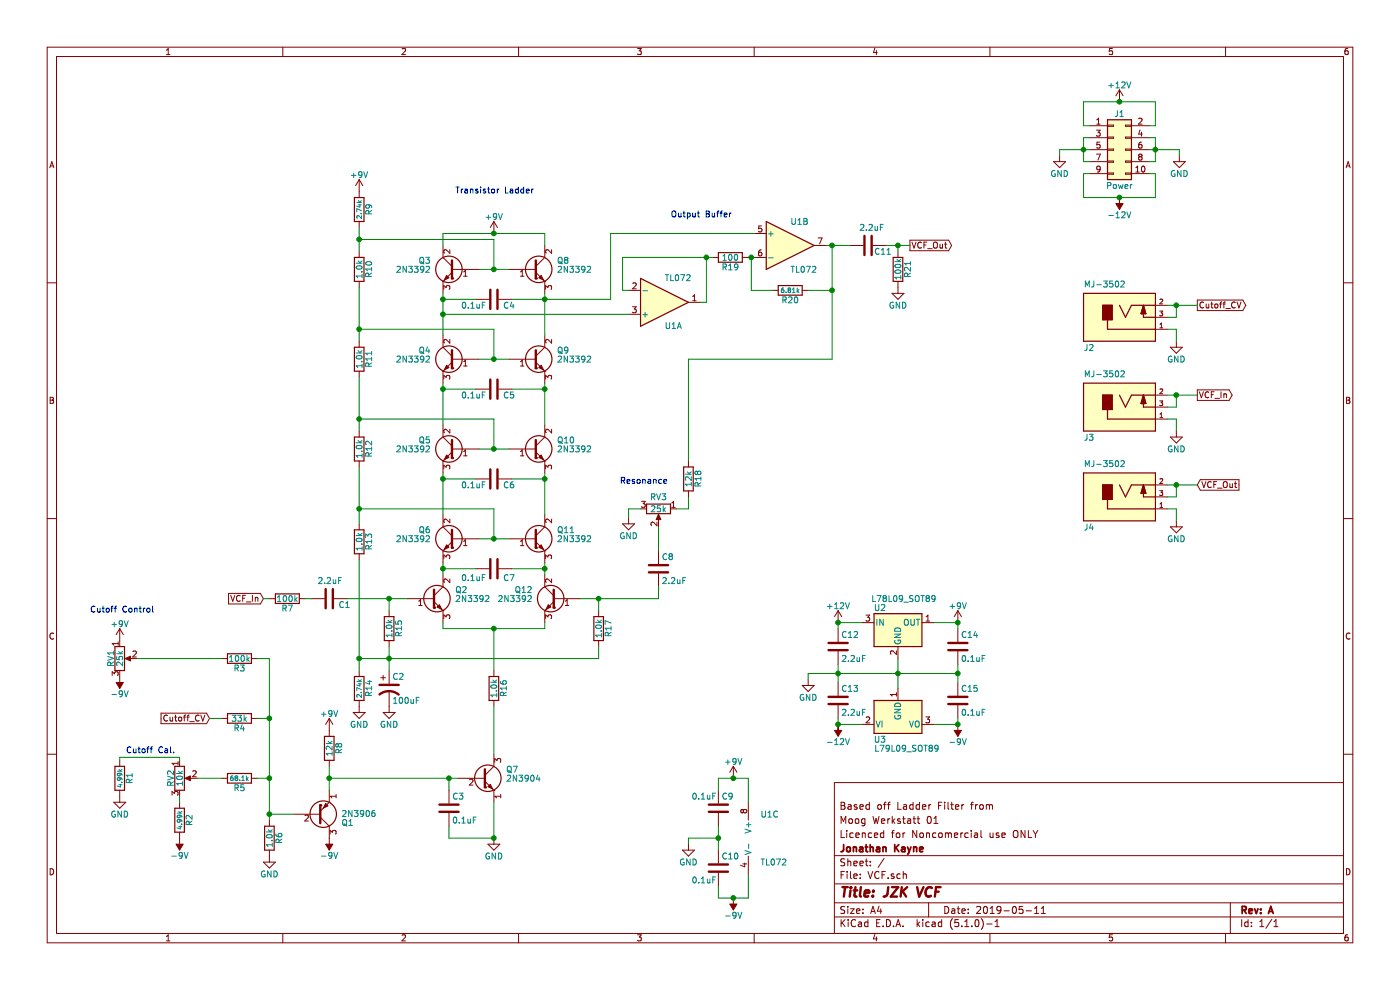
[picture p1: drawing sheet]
EESchema Schematic File Version 4
LIBS:VCF-cache
EELAYER 29 0
EELAYER END
$Descr A4 11693 8268
encoding utf-8
Sheet 1 1
Title "JZK VCF"
Date "2019-05-11"
Rev "A"
Comp "Jonathan Kayne"
Comment1 "Licenced for Noncomercial use ONLY"
Comment2 "Moog Werkstatt 01"
Comment3 "Based off Ladder Filter from"
Comment4 ""
$EndDescr
$Comp
L Synth:2N3392 Q3
U 1 1
P 3800 2250
F 0 "Q3" H 4000 2325 50  0000 L CNN
F 1 "2N3392" H 4000 2250 50  0000 L CNN
F 2 "Package_TO_SOT_THT:TO-92_HandSolder" H 4000 2175 50  0001 L CIN
F 3 "https://www.fairchildsemi.com/datasheets/2N/2N3904.pdf" H 3800 2250 50  0001 L CNN
	1    3800 2250
	-1   0    0    -1  
$EndComp
$Comp
L Synth:2N3392 Q4
U 1 1
P 3800 3000
F 0 "Q4" H 4000 3075 50  0000 L CNN
F 1 "2N3392" H 4000 3000 50  0000 L CNN
F 2 "Package_TO_SOT_THT:TO-92_HandSolder" H 4000 2925 50  0001 L CIN
F 3 "https://www.fairchildsemi.com/datasheets/2N/2N3904.pdf" H 3800 3000 50  0001 L CNN
	1    3800 3000
	-1   0    0    -1  
$EndComp
$Comp
L Synth:2N3392 Q5
U 1 1
P 3800 3750
F 0 "Q5" H 4000 3825 50  0000 L CNN
F 1 "2N3392" H 4000 3750 50  0000 L CNN
F 2 "Package_TO_SOT_THT:TO-92_HandSolder" H 4000 3675 50  0001 L CIN
F 3 "https://www.fairchildsemi.com/datasheets/2N/2N3904.pdf" H 3800 3750 50  0001 L CNN
	1    3800 3750
	-1   0    0    -1  
$EndComp
$Comp
L Synth:2N3392 Q6
U 1 1
P 3800 4500
F 0 "Q6" H 4000 4575 50  0000 L CNN
F 1 "2N3392" H 4000 4500 50  0000 L CNN
F 2 "Package_TO_SOT_THT:TO-92_HandSolder" H 4000 4425 50  0001 L CIN
F 3 "https://www.fairchildsemi.com/datasheets/2N/2N3904.pdf" H 3800 4500 50  0001 L CNN
	1    3800 4500
	-1   0    0    -1  
$EndComp
$Comp
L Synth:2N3392 Q8
U 1 1
P 4450 2250
F 0 "Q8" H 4650 2325 50  0000 L CNN
F 1 "2N3392" H 4650 2250 50  0000 L CNN
F 2 "Package_TO_SOT_THT:TO-92_HandSolder" H 4650 2175 50  0001 L CIN
F 3 "https://www.fairchildsemi.com/datasheets/2N/2N3904.pdf" H 4450 2250 50  0001 L CNN
	1    4450 2250
	1    0    0    -1  
$EndComp
$Comp
L Synth:2N3392 Q9
U 1 1
P 4450 3000
F 0 "Q9" H 4650 3075 50  0000 L CNN
F 1 "2N3392" H 4650 3000 50  0000 L CNN
F 2 "Package_TO_SOT_THT:TO-92_HandSolder" H 4650 2925 50  0001 L CIN
F 3 "https://www.fairchildsemi.com/datasheets/2N/2N3904.pdf" H 4450 3000 50  0001 L CNN
	1    4450 3000
	1    0    0    -1  
$EndComp
$Comp
L Synth:2N3392 Q10
U 1 1
P 4450 3750
F 0 "Q10" H 4650 3825 50  0000 L CNN
F 1 "2N3392" H 4650 3750 50  0000 L CNN
F 2 "Package_TO_SOT_THT:TO-92_HandSolder" H 4650 3675 50  0001 L CIN
F 3 "https://www.fairchildsemi.com/datasheets/2N/2N3904.pdf" H 4450 3750 50  0001 L CNN
	1    4450 3750
	1    0    0    -1  
$EndComp
$Comp
L Synth:2N3392 Q11
U 1 1
P 4450 4500
F 0 "Q11" H 4650 4575 50  0000 L CNN
F 1 "2N3392" H 4650 4500 50  0000 L CNN
F 2 "Package_TO_SOT_THT:TO-92_HandSolder" H 4650 4425 50  0001 L CIN
F 3 "https://www.fairchildsemi.com/datasheets/2N/2N3904.pdf" H 4450 4500 50  0001 L CNN
	1    4450 4500
	1    0    0    -1  
$EndComp
$Comp
L Device:C C4
U 1 1
P 4125 2500
F 0 "C4" V 4175 2575 50  0000 L CNN
F 1 "0.1uF" V 4175 2225 50  0000 L CNN
F 2 "Synth:C_1206" H 4163 2350 50  0001 C CNN
F 3 "~" H 4125 2500 50  0001 C CNN
	1    4125 2500
	0    1    1    0   
$EndComp
Wire Wire Line
	4250 2250 4125 2250
Wire Wire Line
	4125 2250 4125 2000
Connection ~ 4125 2250
Wire Wire Line
	4125 2250 4000 2250
Wire Wire Line
	3700 2500 3975 2500
Wire Wire Line
	4275 2500 4550 2500
Wire Wire Line
	4550 2500 4550 2450
Wire Wire Line
	4250 3000 4125 3000
Wire Wire Line
	4125 3000 4125 2750
Connection ~ 4125 3000
Wire Wire Line
	4125 3000 4000 3000
$Comp
L Device:C C5
U 1 1
P 4125 3250
F 0 "C5" V 4175 3325 50  0000 L CNN
F 1 "0.1uF" V 4175 2975 50  0000 L CNN
F 2 "Synth:C_1206" H 4163 3100 50  0001 C CNN
F 3 "~" H 4125 3250 50  0001 C CNN
	1    4125 3250
	0    1    1    0   
$EndComp
$Comp
L Device:C C6
U 1 1
P 4125 4000
F 0 "C6" V 4175 4075 50  0000 L CNN
F 1 "0.1uF" V 4175 3725 50  0000 L CNN
F 2 "Synth:C_1206" H 4163 3850 50  0001 C CNN
F 3 "~" H 4125 4000 50  0001 C CNN
	1    4125 4000
	0    1    1    0   
$EndComp
$Comp
L Device:C C7
U 1 1
P 4125 4750
F 0 "C7" V 4200 4825 50  0000 L CNN
F 1 "0.1uF" V 4200 4475 50  0000 L CNN
F 2 "Synth:C_1206" H 4163 4600 50  0001 C CNN
F 3 "~" H 4125 4750 50  0001 C CNN
	1    4125 4750
	0    1    1    0   
$EndComp
Wire Wire Line
	4000 3750 4125 3750
Wire Wire Line
	4000 4500 4125 4500
Wire Wire Line
	3700 2450 3700 2500
Connection ~ 3700 2500
Wire Wire Line
	3700 2500 3700 2625
Wire Wire Line
	4550 2800 4550 2500
Connection ~ 4550 2500
Wire Wire Line
	3700 3550 3700 3250
Wire Wire Line
	4550 3550 4550 3250
Wire Wire Line
	3700 4300 3700 4000
Wire Wire Line
	4550 4300 4550 4000
Wire Wire Line
	3700 4700 3700 4750
Wire Wire Line
	3700 4750 3975 4750
Wire Wire Line
	4275 4750 4550 4750
Wire Wire Line
	4550 4750 4550 4700
Wire Wire Line
	4275 4000 4550 4000
Connection ~ 4550 4000
Wire Wire Line
	4550 4000 4550 3950
Wire Wire Line
	3975 4000 3700 4000
Connection ~ 3700 4000
Wire Wire Line
	3700 4000 3700 3950
Wire Wire Line
	3975 3250 3700 3250
Connection ~ 3700 3250
Wire Wire Line
	3700 3250 3700 3200
Wire Wire Line
	4275 3250 4550 3250
Connection ~ 4550 3250
Wire Wire Line
	4550 3250 4550 3200
Wire Wire Line
	3700 2050 3700 1950
Wire Wire Line
	4550 1950 4550 2050
$Comp
L Device:R R10
U 1 1
P 3000 2250
F 0 "R10" V 3080 2250 50  0000 C CNN
F 1 "1.0k" V 3000 2250 50  0000 C CNN
F 2 "Synth:R_1206" V 2930 2250 50  0001 C CNN
F 3 "~" H 3000 2250 50  0001 C CNN
	1    3000 2250
	1    0    0    -1  
$EndComp
$Comp
L Device:R R11
U 1 1
P 3000 3000
F 0 "R11" V 3080 3000 50  0000 C CNN
F 1 "1.0k" V 3000 3000 50  0000 C CNN
F 2 "Synth:R_1206" V 2930 3000 50  0001 C CNN
F 3 "~" H 3000 3000 50  0001 C CNN
	1    3000 3000
	1    0    0    -1  
$EndComp
$Comp
L Device:R R9
U 1 1
P 3000 1750
F 0 "R9" V 3080 1750 50  0000 C CNN
F 1 "2.74k" V 3000 1750 39  0000 C CNN
F 2 "Synth:R_1206" V 2930 1750 50  0001 C CNN
F 3 "~" H 3000 1750 50  0001 C CNN
	1    3000 1750
	1    0    0    -1  
$EndComp
$Comp
L Device:R R12
U 1 1
P 3000 3750
F 0 "R12" V 3080 3750 50  0000 C CNN
F 1 "1.0k" V 3000 3750 50  0000 C CNN
F 2 "Synth:R_1206" V 2930 3750 50  0001 C CNN
F 3 "~" H 3000 3750 50  0001 C CNN
	1    3000 3750
	1    0    0    -1  
$EndComp
$Comp
L Device:R R13
U 1 1
P 3000 4525
F 0 "R13" V 3080 4525 50  0000 C CNN
F 1 "1.0k" V 3000 4525 50  0000 C CNN
F 2 "Synth:R_1206" V 2930 4525 50  0001 C CNN
F 3 "~" H 3000 4525 50  0001 C CNN
	1    3000 4525
	1    0    0    -1  
$EndComp
Wire Wire Line
	3000 4375 3000 4250
Wire Wire Line
	3000 3600 3000 3500
Wire Wire Line
	3000 2850 3000 2750
Wire Wire Line
	3000 2100 3000 2000
Wire Wire Line
	3000 2000 4125 2000
Connection ~ 3000 2000
Wire Wire Line
	3000 2000 3000 1900
Wire Wire Line
	3000 2750 4125 2750
Connection ~ 3000 2750
Wire Wire Line
	3000 2750 3000 2400
Wire Wire Line
	4125 3750 4125 3500
Wire Wire Line
	4125 3500 3000 3500
Connection ~ 4125 3750
Wire Wire Line
	4125 3750 4250 3750
Connection ~ 3000 3500
Wire Wire Line
	3000 3500 3000 3150
Wire Wire Line
	4125 4500 4125 4250
Wire Wire Line
	4125 4250 3000 4250
Connection ~ 4125 4500
Wire Wire Line
	4125 4500 4250 4500
Connection ~ 3000 4250
Wire Wire Line
	3000 4250 3000 3900
$Comp
L Synth:2N3392 Q2
U 1 1
P 3600 5000
F 0 "Q2" H 3800 5075 50  0000 L CNN
F 1 "2N3392" H 3800 5000 50  0000 L CNN
F 2 "Package_TO_SOT_THT:TO-92_HandSolder" H 3800 4925 50  0001 L CIN
F 3 "https://www.fairchildsemi.com/datasheets/2N/2N3904.pdf" H 3600 5000 50  0001 L CNN
	1    3600 5000
	1    0    0    -1  
$EndComp
$Comp
L Synth:2N3392 Q12
U 1 1
P 4650 5000
F 0 "Q12" H 4850 5075 50  0000 L CNN
F 1 "2N3392" H 4850 5000 50  0000 L CNN
F 2 "Package_TO_SOT_THT:TO-92_HandSolder" H 4850 4925 50  0001 L CIN
F 3 "https://www.fairchildsemi.com/datasheets/2N/2N3904.pdf" H 4650 5000 50  0001 L CNN
	1    4650 5000
	-1   0    0    -1  
$EndComp
Wire Wire Line
	3700 4750 3700 4800
Connection ~ 3700 4750
Wire Wire Line
	4550 4800 4550 4750
Connection ~ 4550 4750
Wire Wire Line
	4550 5200 4550 5250
Wire Wire Line
	4550 5250 4125 5250
Wire Wire Line
	3700 5250 3700 5200
$Comp
L Device:R R15
U 1 1
P 3250 5250
F 0 "R15" V 3330 5250 50  0000 C CNN
F 1 "1.0k" V 3250 5250 50  0000 C CNN
F 2 "Synth:R_1206" V 3180 5250 50  0001 C CNN
F 3 "~" H 3250 5250 50  0001 C CNN
	1    3250 5250
	1    0    0    -1  
$EndComp
$Comp
L Device:CP1 C2
U 1 1
P 3250 5750
F 0 "C2" H 3275 5850 50  0000 L CNN
F 1 "100uF" H 3275 5650 50  0000 L CNN
F 2 "Synth:CP_Tantalum_7343" H 3250 5750 50  0001 C CNN
F 3 "~" H 3250 5750 50  0001 C CNN
	1    3250 5750
	1    0    0    -1  
$EndComp
Wire Wire Line
	3250 5400 3250 5500
Wire Wire Line
	3400 5000 3250 5000
Wire Wire Line
	3250 5000 3250 5100
$Comp
L power:GND #PWR010
U 1 1
P 3250 5900
F 0 "#PWR010" H 3250 5650 50  0001 C CNN
F 1 "GND" H 3250 5750 50  0000 C CNN
F 2 "" H 3250 5900 50  0001 C CNN
F 3 "" H 3250 5900 50  0001 C CNN
	1    3250 5900
	1    0    0    -1  
$EndComp
$Comp
L Device:R R14
U 1 1
P 3000 5750
F 0 "R14" V 3080 5750 50  0000 C CNN
F 1 "2.74k" V 3000 5750 39  0000 C CNN
F 2 "Synth:R_1206" V 2930 5750 50  0001 C CNN
F 3 "~" H 3000 5750 50  0001 C CNN
	1    3000 5750
	1    0    0    -1  
$EndComp
$Comp
L power:GND #PWR09
U 1 1
P 3000 5900
F 0 "#PWR09" H 3000 5650 50  0001 C CNN
F 1 "GND" H 3000 5750 50  0000 C CNN
F 2 "" H 3000 5900 50  0001 C CNN
F 3 "" H 3000 5900 50  0001 C CNN
	1    3000 5900
	1    0    0    -1  
$EndComp
Wire Wire Line
	3000 5600 3000 5500
Wire Wire Line
	3000 5500 3250 5500
Connection ~ 3000 5500
Wire Wire Line
	3000 5500 3000 4675
Connection ~ 3250 5500
Wire Wire Line
	3250 5500 3250 5600
$Comp
L Device:R R16
U 1 1
P 4125 5750
F 0 "R16" V 4205 5750 50  0000 C CNN
F 1 "1.0k" V 4125 5750 50  0000 C CNN
F 2 "Synth:R_1206" V 4055 5750 50  0001 C CNN
F 3 "~" H 4125 5750 50  0001 C CNN
	1    4125 5750
	1    0    0    -1  
$EndComp
Wire Wire Line
	4125 5600 4125 5250
Connection ~ 4125 5250
Wire Wire Line
	4125 5250 3700 5250
$Comp
L Device:R R17
U 1 1
P 5000 5250
F 0 "R17" V 5080 5250 50  0000 C CNN
F 1 "1.0k" V 5000 5250 50  0000 C CNN
F 2 "Synth:R_1206" V 4930 5250 50  0001 C CNN
F 3 "~" H 5000 5250 50  0001 C CNN
	1    5000 5250
	1    0    0    -1  
$EndComp
Wire Wire Line
	5000 5100 5000 5000
Wire Wire Line
	5000 5000 4850 5000
Wire Wire Line
	3250 5500 5000 5500
Wire Wire Line
	5000 5500 5000 5400
$Comp
L Transistor_BJT:2N3904 Q7
U 1 1
P 4025 6500
F 0 "Q7" H 4225 6575 50  0000 L CNN
F 1 "2N3904" H 4225 6500 50  0000 L CNN
F 2 "Package_TO_SOT_THT:TO-92_HandSolder" H 4225 6425 50  0001 L CIN
F 3 "https://www.fairchildsemi.com/datasheets/2N/2N3904.pdf" H 4025 6500 50  0001 L CNN
	1    4025 6500
	1    0    0    -1  
$EndComp
$Comp
L Device:C C3
U 1 1
P 3750 6750
F 0 "C3" H 3775 6850 50  0000 L CNN
F 1 "0.1uF" H 3775 6650 50  0000 L CNN
F 2 "Synth:C_1206" H 3788 6600 50  0001 C CNN
F 3 "~" H 3750 6750 50  0001 C CNN
	1    3750 6750
	1    0    0    -1  
$EndComp
Wire Wire Line
	4125 5900 4125 6300
Wire Wire Line
	3750 6600 3750 6500
Wire Wire Line
	3750 6500 3825 6500
Wire Wire Line
	3750 6900 3750 7000
Wire Wire Line
	3750 7000 4125 7000
Wire Wire Line
	4125 7000 4125 6700
$Comp
L power:GND #PWR012
U 1 1
P 4125 7000
F 0 "#PWR012" H 4125 6750 50  0001 C CNN
F 1 "GND" H 4125 6850 50  0000 C CNN
F 2 "" H 4125 7000 50  0001 C CNN
F 3 "" H 4125 7000 50  0001 C CNN
	1    4125 7000
	1    0    0    -1  
$EndComp
Connection ~ 4125 7000
$Comp
L Transistor_BJT:2N3906 Q1
U 1 1
P 2650 6800
F 0 "Q1" H 2850 6875 50  0000 L CNN
F 1 "2N3906" H 2850 6800 50  0000 L CNN
F 2 "Package_TO_SOT_THT:TO-92_HandSolder" H 2850 6725 50  0001 L CIN
F 3 "https://www.fairchildsemi.com/datasheets/2N/2N3906.pdf" H 2650 6800 50  0001 L CNN
	1    2650 6800
	1    0    0    1   
$EndComp
$Comp
L Device:R R8
U 1 1
P 2750 6250
F 0 "R8" V 2830 6250 50  0000 C CNN
F 1 "12k" V 2750 6250 50  0000 C CNN
F 2 "Synth:R_1206" V 2680 6250 50  0001 C CNN
F 3 "~" H 2750 6250 50  0001 C CNN
	1    2750 6250
	1    0    0    -1  
$EndComp
Wire Wire Line
	2750 6400 2750 6500
Wire Wire Line
	2750 6500 3750 6500
Connection ~ 2750 6500
Connection ~ 3750 6500
Wire Wire Line
	2750 6500 2750 6600
$Comp
L Device:R R6
U 1 1
P 2250 7000
F 0 "R6" V 2330 7000 50  0000 C CNN
F 1 "1.0k" V 2250 7000 50  0000 C CNN
F 2 "Synth:R_1206" V 2180 7000 50  0001 C CNN
F 3 "~" H 2250 7000 50  0001 C CNN
	1    2250 7000
	1    0    0    -1  
$EndComp
$Comp
L power:GND #PWR05
U 1 1
P 2250 7150
F 0 "#PWR05" H 2250 6900 50  0001 C CNN
F 1 "GND" H 2250 7000 50  0000 C CNN
F 2 "" H 2250 7150 50  0001 C CNN
F 3 "" H 2250 7150 50  0001 C CNN
	1    2250 7150
	1    0    0    -1  
$EndComp
Wire Wire Line
	2250 6850 2250 6800
Wire Wire Line
	2250 6800 2450 6800
$Comp
L Device:C C1
U 1 1
P 2750 5000
F 0 "C1" V 2800 5075 50  0000 L CNN
F 1 "2.2uF" V 2600 4900 50  0000 L CNN
F 2 "Synth:C_1206" H 2788 4850 50  0001 C CNN
F 3 "~" H 2750 5000 50  0001 C CNN
	1    2750 5000
	0    1    1    0   
$EndComp
$Comp
L Device:R R7
U 1 1
P 2400 5000
F 0 "R7" V 2480 5000 50  0000 C CNN
F 1 "100k" V 2400 5000 50  0000 C CNN
F 2 "Synth:R_1206" V 2330 5000 50  0001 C CNN
F 3 "~" H 2400 5000 50  0001 C CNN
	1    2400 5000
	0    1    1    0   
$EndComp
Wire Wire Line
	2900 5000 3250 5000
Connection ~ 3250 5000
Wire Wire Line
	2550 5000 2600 5000
Text GLabel 2200 5000 0    50   Input ~ 0
VCF_In
Wire Wire Line
	2200 5000 2250 5000
$Comp
L Device:R R5
U 1 1
P 2000 6500
F 0 "R5" V 2080 6500 50  0000 C CNN
F 1 "68.1k" V 2000 6500 39  0000 C CNN
F 2 "Synth:R_1206" V 1930 6500 50  0001 C CNN
F 3 "~" H 2000 6500 50  0001 C CNN
	1    2000 6500
	0    1    1    0   
$EndComp
$Comp
L Device:R_POT RV2
U 1 1
P 1500 6500
F 0 "RV2" V 1425 6500 50  0000 C CNN
F 1 "10k" V 1500 6500 50  0000 C CNN
F 2 "Potentiometer_THT:Potentiometer_Piher_PT-10-V10_Vertical" H 1500 6500 50  0001 C CNN
F 3 "~" H 1500 6500 50  0001 C CNN
	1    1500 6500
	1    0    0    -1  
$EndComp
$Comp
L Device:R R2
U 1 1
P 1500 6850
F 0 "R2" V 1580 6850 50  0000 C CNN
F 1 "4.99k" V 1500 6850 39  0000 C CNN
F 2 "Synth:R_1206" V 1430 6850 50  0001 C CNN
F 3 "~" H 1500 6850 50  0001 C CNN
	1    1500 6850
	1    0    0    -1  
$EndComp
$Comp
L Device:R R1
U 1 1
P 1000 6500
F 0 "R1" V 1080 6500 50  0000 C CNN
F 1 "4.99k" V 1000 6500 39  0000 C CNN
F 2 "Synth:R_1206" V 930 6500 50  0001 C CNN
F 3 "~" H 1000 6500 50  0001 C CNN
	1    1000 6500
	1    0    0    -1  
$EndComp
$Comp
L Device:R R4
U 1 1
P 2000 6000
F 0 "R4" V 2080 6000 50  0000 C CNN
F 1 "33k" V 2000 6000 50  0000 C CNN
F 2 "Synth:R_1206" V 1930 6000 50  0001 C CNN
F 3 "~" H 2000 6000 50  0001 C CNN
	1    2000 6000
	0    1    1    0   
$EndComp
$Comp
L power:GND #PWR03
U 1 1
P 1000 6650
F 0 "#PWR03" H 1000 6400 50  0001 C CNN
F 1 "GND" H 1000 6500 50  0000 C CNN
F 2 "" H 1000 6650 50  0001 C CNN
F 3 "" H 1000 6650 50  0001 C CNN
	1    1000 6650
	1    0    0    -1  
$EndComp
Wire Wire Line
	1500 6700 1500 6650
Wire Wire Line
	1500 6350 1500 6325
Wire Wire Line
	1500 6325 1000 6325
Wire Wire Line
	1000 6325 1000 6350
Wire Wire Line
	1850 6500 1650 6500
Wire Wire Line
	2250 6800 2250 6500
Wire Wire Line
	2250 6500 2150 6500
Connection ~ 2250 6800
Wire Wire Line
	2250 6500 2250 6000
Wire Wire Line
	2250 6000 2150 6000
Connection ~ 2250 6500
Text GLabel 1750 6000 0    50   Input ~ 0
Cutoff_CV
Wire Wire Line
	1750 6000 1850 6000
$Comp
L Device:R_POT RV1
U 1 1
P 1000 5500
F 0 "RV1" V 925 5500 50  0000 C CNN
F 1 "25k" V 1000 5500 50  0000 C CNN
F 2 "Connector_PinHeader_2.54mm:PinHeader_1x03_P2.54mm_Vertical" H 1000 5500 50  0001 C CNN
F 3 "~" H 1000 5500 50  0001 C CNN
	1    1000 5500
	1    0    0    -1  
$EndComp
$Comp
L Device:R R3
U 1 1
P 2000 5500
F 0 "R3" V 2080 5500 50  0000 C CNN
F 1 "100k" V 2000 5500 50  0000 C CNN
F 2 "Synth:R_1206" V 1930 5500 50  0001 C CNN
F 3 "~" H 2000 5500 50  0001 C CNN
	1    2000 5500
	0    1    1    0   
$EndComp
Wire Wire Line
	2250 6000 2250 5500
Wire Wire Line
	2250 5500 2150 5500
Connection ~ 2250 6000
Wire Wire Line
	1850 5500 1150 5500
$Comp
L Device:R_POT RV3
U 1 1
P 5500 4250
F 0 "RV3" V 5400 4250 50  0000 C CNN
F 1 "25k" V 5500 4250 50  0000 C CNN
F 2 "Connector_PinHeader_2.54mm:PinHeader_1x03_P2.54mm_Vertical" H 5500 4250 50  0001 C CNN
F 3 "~" H 5500 4250 50  0001 C CNN
	1    5500 4250
	0    1    1    0   
$EndComp
$Comp
L Device:C C8
U 1 1
P 5500 4750
F 0 "C8" H 5525 4850 50  0000 L CNN
F 1 "2.2uF" H 5525 4650 50  0000 L CNN
F 2 "Synth:C_1206" H 5538 4600 50  0001 C CNN
F 3 "~" H 5500 4750 50  0001 C CNN
	1    5500 4750
	1    0    0    -1  
$EndComp
Wire Wire Line
	5000 5000 5500 5000
Wire Wire Line
	5500 5000 5500 4900
Connection ~ 5000 5000
Wire Wire Line
	5500 4600 5500 4400
$Comp
L power:GND #PWR013
U 1 1
P 5250 4325
F 0 "#PWR013" H 5250 4075 50  0001 C CNN
F 1 "GND" H 5250 4175 50  0000 C CNN
F 2 "" H 5250 4325 50  0001 C CNN
F 3 "" H 5250 4325 50  0001 C CNN
	1    5250 4325
	1    0    0    -1  
$EndComp
Wire Wire Line
	5250 4325 5250 4250
Wire Wire Line
	5250 4250 5350 4250
$Comp
L Device:R R18
U 1 1
P 5750 4000
F 0 "R18" V 5830 4000 50  0000 C CNN
F 1 "12k" V 5750 4000 50  0000 C CNN
F 2 "Synth:R_1206" V 5680 4000 50  0001 C CNN
F 3 "~" H 5750 4000 50  0001 C CNN
	1    5750 4000
	1    0    0    -1  
$EndComp
Wire Wire Line
	5750 4150 5750 4250
Wire Wire Line
	5750 4250 5650 4250
$Comp
L Amplifier_Operational:TL072 U1
U 1 1
P 5550 2525
F 0 "U1" H 5550 2725 50  0000 L CNN
F 1 "TL072" H 5550 2325 50  0000 L CNN
F 2 "Package_SO:SOIC-8_3.9x4.9mm_P1.27mm" H 5550 2525 50  0001 C CNN
F 3 "http://www.ti.com/lit/ds/symlink/tl071.pdf" H 5550 2525 50  0001 C CNN
	1    5550 2525
	1    0    0    1   
$EndComp
$Comp
L Amplifier_Operational:TL072 U1
U 2 1
P 6600 2050
F 0 "U1" H 6600 2250 50  0000 L CNN
F 1 "TL072" H 6600 1850 50  0000 L CNN
F 2 "Package_SO:SOIC-8_3.9x4.9mm_P1.27mm" H 6600 2050 50  0001 C CNN
F 3 "http://www.ti.com/lit/ds/symlink/tl071.pdf" H 6600 2050 50  0001 C CNN
	2    6600 2050
	1    0    0    -1  
$EndComp
$Comp
L Amplifier_Operational:TL072 U1
U 3 1
P 6350 7000
F 0 "U1" H 6350 7200 50  0000 L CNN
F 1 "TL072" H 6350 6800 50  0000 L CNN
F 2 "Package_SO:SOIC-8_3.9x4.9mm_P1.27mm" H 6350 7000 50  0001 C CNN
F 3 "http://www.ti.com/lit/ds/symlink/tl071.pdf" H 6350 7000 50  0001 C CNN
	3    6350 7000
	1    0    0    -1  
$EndComp
Wire Wire Line
	3700 2625 5250 2625
Connection ~ 3700 2625
Wire Wire Line
	3700 2625 3700 2800
Wire Wire Line
	5250 2425 5200 2425
Wire Wire Line
	5200 2425 5200 2150
Wire Wire Line
	5200 2150 5900 2150
Wire Wire Line
	5900 2150 5900 2525
Wire Wire Line
	5900 2525 5850 2525
$Comp
L Device:R R19
U 1 1
P 6100 2150
F 0 "R19" V 6180 2150 50  0000 C CNN
F 1 "100" V 6100 2150 50  0000 C CNN
F 2 "Synth:R_1206" V 6030 2150 50  0001 C CNN
F 3 "~" H 6100 2150 50  0001 C CNN
	1    6100 2150
	0    1    1    0   
$EndComp
Wire Wire Line
	5900 2150 5950 2150
Connection ~ 5900 2150
Wire Wire Line
	6250 2150 6275 2150
Wire Wire Line
	4550 2500 5100 2500
Wire Wire Line
	5100 1950 5100 2500
Wire Wire Line
	5100 1950 6300 1950
$Comp
L Device:R R20
U 1 1
P 6600 2425
F 0 "R20" V 6680 2425 50  0000 C CNN
F 1 "6.81k" V 6600 2425 39  0000 C CNN
F 2 "Synth:R_1206" V 6530 2425 50  0001 C CNN
F 3 "~" H 6600 2425 50  0001 C CNN
	1    6600 2425
	0    1    1    0   
$EndComp
Wire Wire Line
	6275 2150 6275 2425
Wire Wire Line
	6275 2425 6450 2425
Connection ~ 6275 2150
Wire Wire Line
	6275 2150 6300 2150
Wire Wire Line
	6900 2050 6950 2050
Wire Wire Line
	6950 2050 6950 2425
Wire Wire Line
	6950 2425 6750 2425
Wire Wire Line
	6950 2425 6950 3000
Wire Wire Line
	6950 3000 5750 3000
Wire Wire Line
	5750 3000 5750 3850
Connection ~ 6950 2425
$Comp
L Device:C C11
U 1 1
P 7250 2050
F 0 "C11" V 7300 2100 50  0000 L CNN
F 1 "2.2uF" V 7100 1975 50  0000 L CNN
F 2 "Synth:C_1206" H 7288 1900 50  0001 C CNN
F 3 "~" H 7250 2050 50  0001 C CNN
	1    7250 2050
	0    1    1    0   
$EndComp
$Comp
L Device:R R21
U 1 1
P 7500 2250
F 0 "R21" V 7580 2250 50  0000 C CNN
F 1 "100k" V 7500 2250 50  0000 C CNN
F 2 "Synth:R_1206" V 7430 2250 50  0001 C CNN
F 3 "~" H 7500 2250 50  0001 C CNN
	1    7500 2250
	1    0    0    -1  
$EndComp
$Comp
L power:GND #PWR017
U 1 1
P 7500 2400
F 0 "#PWR017" H 7500 2150 50  0001 C CNN
F 1 "GND" H 7500 2250 50  0000 C CNN
F 2 "" H 7500 2400 50  0001 C CNN
F 3 "" H 7500 2400 50  0001 C CNN
	1    7500 2400
	1    0    0    -1  
$EndComp
Wire Wire Line
	6950 2050 7100 2050
Connection ~ 6950 2050
Wire Wire Line
	7400 2050 7500 2050
Wire Wire Line
	7500 2050 7500 2100
Text GLabel 7600 2050 2    50   Output ~ 0
VCF_Out
Wire Wire Line
	7600 2050 7500 2050
Connection ~ 7500 2050
$Comp
L Device:C C9
U 1 1
P 6000 6750
F 0 "C9" H 6025 6850 50  0000 L CNN
F 1 "0.1uF" H 5775 6850 50  0000 L CNN
F 2 "Synth:C_1206" H 6038 6600 50  0001 C CNN
F 3 "~" H 6000 6750 50  0001 C CNN
	1    6000 6750
	1    0    0    -1  
$EndComp
$Comp
L Device:C C10
U 1 1
P 6000 7250
F 0 "C10" H 6025 7350 50  0000 L CNN
F 1 "0.1uF" H 5775 7150 50  0000 L CNN
F 2 "Synth:C_1206" H 6038 7100 50  0001 C CNN
F 3 "~" H 6000 7250 50  0001 C CNN
	1    6000 7250
	1    0    0    -1  
$EndComp
Wire Wire Line
	6250 6700 6250 6500
Wire Wire Line
	6000 6500 6000 6600
Wire Wire Line
	6250 7300 6250 7500
Wire Wire Line
	6000 7500 6000 7400
Wire Wire Line
	6000 7100 6000 7000
$Comp
L power:GND #PWR014
U 1 1
P 5750 7050
F 0 "#PWR014" H 5750 6800 50  0001 C CNN
F 1 "GND" H 5750 6900 50  0000 C CNN
F 2 "" H 5750 7050 50  0001 C CNN
F 3 "" H 5750 7050 50  0001 C CNN
	1    5750 7050
	1    0    0    -1  
$EndComp
Wire Wire Line
	5750 7050 5750 7000
Wire Wire Line
	5750 7000 6000 7000
Connection ~ 6000 7000
Wire Wire Line
	6000 7000 6000 6900
$Comp
L Connector_Generic:Conn_02x05_Odd_Even J1
U 1 1
P 9300 1250
F 0 "J1" H 9350 1550 50  0000 C CNN
F 1 "Power" H 9350 950 50  0000 C CNN
F 2 "Synth:PinHeader_2x05_P2.54mm_Vertical_Zigzag" H 9300 1250 50  0001 C CNN
F 3 "~" H 9300 1250 50  0001 C CNN
	1    9300 1250
	1    0    0    -1  
$EndComp
Wire Wire Line
	9600 1350 9650 1350
Wire Wire Line
	9650 1350 9650 1250
Wire Wire Line
	9650 1150 9600 1150
Wire Wire Line
	9600 1250 9650 1250
Connection ~ 9650 1250
Wire Wire Line
	9650 1250 9650 1150
Wire Wire Line
	9100 1350 9050 1350
Wire Wire Line
	9050 1350 9050 1250
Wire Wire Line
	9050 1150 9100 1150
Wire Wire Line
	9100 1250 9050 1250
Connection ~ 9050 1250
Wire Wire Line
	9050 1250 9050 1150
Wire Wire Line
	9100 1450 9050 1450
Wire Wire Line
	9050 1450 9050 1650
Wire Wire Line
	9050 1650 9350 1650
Wire Wire Line
	9650 1650 9650 1450
Wire Wire Line
	9650 1450 9600 1450
Wire Wire Line
	9100 1050 9050 1050
Wire Wire Line
	9050 1050 9050 850 
Wire Wire Line
	9050 850  9350 850 
Wire Wire Line
	9650 850  9650 1050
Wire Wire Line
	9650 1050 9600 1050
$Comp
L power:+12V #PWR019
U 1 1
P 9350 850
F 0 "#PWR019" H 9350 700 50  0001 C CNN
F 1 "+12V" H 9350 990 50  0000 C CNN
F 2 "" H 9350 850 50  0001 C CNN
F 3 "" H 9350 850 50  0001 C CNN
	1    9350 850 
	1    0    0    -1  
$EndComp
Connection ~ 9350 850 
Wire Wire Line
	9350 850  9650 850 
$Comp
L power:-12V #PWR020
U 1 1
P 9350 1650
F 0 "#PWR020" H 9350 1750 50  0001 C CNN
F 1 "-12V" H 9350 1800 50  0000 C CNN
F 2 "" H 9350 1650 50  0001 C CNN
F 3 "" H 9350 1650 50  0001 C CNN
	1    9350 1650
	-1   0    0    1   
$EndComp
Connection ~ 9350 1650
Wire Wire Line
	9350 1650 9650 1650
$Comp
L power:GND #PWR018
U 1 1
P 8850 1300
F 0 "#PWR018" H 8850 1050 50  0001 C CNN
F 1 "GND" H 8850 1150 50  0000 C CNN
F 2 "" H 8850 1300 50  0001 C CNN
F 3 "" H 8850 1300 50  0001 C CNN
	1    8850 1300
	1    0    0    -1  
$EndComp
$Comp
L power:GND #PWR024
U 1 1
P 9850 1300
F 0 "#PWR024" H 9850 1050 50  0001 C CNN
F 1 "GND" H 9850 1150 50  0000 C CNN
F 2 "" H 9850 1300 50  0001 C CNN
F 3 "" H 9850 1300 50  0001 C CNN
	1    9850 1300
	1    0    0    -1  
$EndComp
Wire Wire Line
	9850 1300 9850 1250
Wire Wire Line
	9850 1250 9650 1250
Wire Wire Line
	8850 1300 8850 1250
Wire Wire Line
	8850 1250 9050 1250
Text Notes 750  5125 0    50   ~ 0
Cutoff Control
Text Notes 1050 6300 0    50   ~ 0
Cutoff Cal.
$Comp
L Synth:MJ-3502 J2
U 1 1
P 9350 2650
F 0 "J2" H 9050 2880 50  0000 L BNN
F 1 "MJ-3502" H 9050 2350 50  0000 L BNN
F 2 "Connector_PinHeader_2.54mm:PinHeader_1x02_P2.54mm_Vertical" H 8850 1900 50  0001 L BNN
F 3 "" H 8700 2100 50  0001 L BNN
F 4 "CP-3502MJ-ND" H 8950 1950 50  0001 L BNN "Field4"
F 5 "None" H 8600 2450 50  0001 L BNN "Field5"
F 6 "MJ-3502" H 8450 2000 50  0001 L BNN "Field6"
F 7 "https://www.cui.com/product/interconnect/connectors/audio-connectors/jacks/mj-3502?utm_source=snapeda.com&utm_medium=referral&utm_campaign=snapedaBOM" H 8750 2200 50  0001 L BNN "Field7"
F 8 "3.5 mm, Mono, Right Angle, Through Hole, Threaded Bushing, Audio Jack Connector" H 8650 2300 50  0001 L BNN "Field8"
F 9 "CUI Inc." H 8250 2450 50  0001 L BNN "Field9"
	1    9350 2650
	1    0    0    1   
$EndComp
$Comp
L power:GND #PWR021
U 1 1
P 9825 2850
F 0 "#PWR021" H 9825 2600 50  0001 C CNN
F 1 "GND" H 9825 2700 50  0000 C CNN
F 2 "" H 9825 2850 50  0001 C CNN
F 3 "" H 9825 2850 50  0001 C CNN
	1    9825 2850
	1    0    0    -1  
$EndComp
Wire Wire Line
	9825 2850 9825 2750
Wire Wire Line
	9825 2750 9750 2750
Wire Wire Line
	9750 2650 9825 2650
Wire Wire Line
	9825 2650 9825 2550
Wire Wire Line
	9825 2550 9750 2550
Text GLabel 10000 2550 2    50   Output ~ 0
Cutoff_CV
Wire Wire Line
	10000 2550 9825 2550
Connection ~ 9825 2550
$Comp
L Synth:MJ-3502 J3
U 1 1
P 9350 3400
F 0 "J3" H 9050 3630 50  0000 L BNN
F 1 "MJ-3502" H 9050 3100 50  0000 L BNN
F 2 "Connector_PinHeader_2.54mm:PinHeader_1x02_P2.54mm_Vertical" H 8850 2650 50  0001 L BNN
F 3 "" H 8700 2850 50  0001 L BNN
F 4 "CP-3502MJ-ND" H 8950 2700 50  0001 L BNN "Field4"
F 5 "None" H 8600 3200 50  0001 L BNN "Field5"
F 6 "MJ-3502" H 8450 2750 50  0001 L BNN "Field6"
F 7 "https://www.cui.com/product/interconnect/connectors/audio-connectors/jacks/mj-3502?utm_source=snapeda.com&utm_medium=referral&utm_campaign=snapedaBOM" H 8750 2950 50  0001 L BNN "Field7"
F 8 "3.5 mm, Mono, Right Angle, Through Hole, Threaded Bushing, Audio Jack Connector" H 8650 3050 50  0001 L BNN "Field8"
F 9 "CUI Inc." H 8250 3200 50  0001 L BNN "Field9"
	1    9350 3400
	1    0    0    1   
$EndComp
$Comp
L power:GND #PWR022
U 1 1
P 9825 3600
F 0 "#PWR022" H 9825 3350 50  0001 C CNN
F 1 "GND" H 9825 3450 50  0000 C CNN
F 2 "" H 9825 3600 50  0001 C CNN
F 3 "" H 9825 3600 50  0001 C CNN
	1    9825 3600
	1    0    0    -1  
$EndComp
Wire Wire Line
	9825 3600 9825 3500
Wire Wire Line
	9825 3500 9750 3500
Wire Wire Line
	9750 3400 9825 3400
Wire Wire Line
	9825 3400 9825 3300
Wire Wire Line
	9825 3300 9750 3300
Text GLabel 10000 3300 2    50   Output ~ 0
VCF_In
Wire Wire Line
	10000 3300 9825 3300
Connection ~ 9825 3300
$Comp
L Synth:MJ-3502 J4
U 1 1
P 9350 4150
F 0 "J4" H 9050 4380 50  0000 L BNN
F 1 "MJ-3502" H 9050 3850 50  0000 L BNN
F 2 "Connector_PinHeader_2.54mm:PinHeader_1x02_P2.54mm_Vertical" H 8850 3400 50  0001 L BNN
F 3 "" H 8700 3600 50  0001 L BNN
F 4 "CP-3502MJ-ND" H 8950 3450 50  0001 L BNN "Field4"
F 5 "None" H 8600 3950 50  0001 L BNN "Field5"
F 6 "MJ-3502" H 8450 3500 50  0001 L BNN "Field6"
F 7 "https://www.cui.com/product/interconnect/connectors/audio-connectors/jacks/mj-3502?utm_source=snapeda.com&utm_medium=referral&utm_campaign=snapedaBOM" H 8750 3700 50  0001 L BNN "Field7"
F 8 "3.5 mm, Mono, Right Angle, Through Hole, Threaded Bushing, Audio Jack Connector" H 8650 3800 50  0001 L BNN "Field8"
F 9 "CUI Inc." H 8250 3950 50  0001 L BNN "Field9"
	1    9350 4150
	1    0    0    1   
$EndComp
$Comp
L power:GND #PWR023
U 1 1
P 9825 4350
F 0 "#PWR023" H 9825 4100 50  0001 C CNN
F 1 "GND" H 9825 4200 50  0000 C CNN
F 2 "" H 9825 4350 50  0001 C CNN
F 3 "" H 9825 4350 50  0001 C CNN
	1    9825 4350
	1    0    0    -1  
$EndComp
Wire Wire Line
	9825 4350 9825 4250
Wire Wire Line
	9825 4250 9750 4250
Wire Wire Line
	9750 4150 9825 4150
Wire Wire Line
	9825 4150 9825 4050
Wire Wire Line
	9825 4050 9750 4050
Text GLabel 10000 4050 2    50   Input ~ 0
VCF_Out
Wire Wire Line
	10000 4050 9825 4050
Connection ~ 9825 4050
Text Notes 3800 1625 0    50   ~ 0
Transistor Ladder
Text Notes 5600 1825 0    50   ~ 0
Output Buffer
Text Notes 5175 4050 0    50   ~ 0
Resonance
$Comp
L power:-9V #PWR02
U 1 1
P 1000 5650
F 0 "#PWR02" H 1000 5525 50  0001 C CNN
F 1 "-9V" H 1000 5800 50  0000 C CNN
F 2 "" H 1000 5650 50  0001 C CNN
F 3 "" H 1000 5650 50  0001 C CNN
	1    1000 5650
	-1   0    0    1   
$EndComp
$Comp
L power:-9V #PWR04
U 1 1
P 1500 7000
F 0 "#PWR04" H 1500 6875 50  0001 C CNN
F 1 "-9V" H 1500 7150 50  0000 C CNN
F 2 "" H 1500 7000 50  0001 C CNN
F 3 "" H 1500 7000 50  0001 C CNN
	1    1500 7000
	-1   0    0    1   
$EndComp
$Comp
L power:-9V #PWR07
U 1 1
P 2750 7000
F 0 "#PWR07" H 2750 6875 50  0001 C CNN
F 1 "-9V" H 2750 7150 50  0000 C CNN
F 2 "" H 2750 7000 50  0001 C CNN
F 3 "" H 2750 7000 50  0001 C CNN
	1    2750 7000
	-1   0    0    1   
$EndComp
Wire Wire Line
	6000 7500 6125 7500
$Comp
L power:-9V #PWR016
U 1 1
P 6125 7500
F 0 "#PWR016" H 6125 7375 50  0001 C CNN
F 1 "-9V" H 6125 7650 50  0000 C CNN
F 2 "" H 6125 7500 50  0001 C CNN
F 3 "" H 6125 7500 50  0001 C CNN
	1    6125 7500
	-1   0    0    1   
$EndComp
Connection ~ 6125 7500
Wire Wire Line
	6125 7500 6250 7500
Wire Wire Line
	6000 6500 6125 6500
$Comp
L power:+9V #PWR015
U 1 1
P 6125 6500
F 0 "#PWR015" H 6125 6350 50  0001 C CNN
F 1 "+9V" H 6125 6640 50  0000 C CNN
F 2 "" H 6125 6500 50  0001 C CNN
F 3 "" H 6125 6500 50  0001 C CNN
	1    6125 6500
	1    0    0    -1  
$EndComp
Connection ~ 6125 6500
Wire Wire Line
	6125 6500 6250 6500
$Comp
L power:+9V #PWR06
U 1 1
P 2750 6100
F 0 "#PWR06" H 2750 5950 50  0001 C CNN
F 1 "+9V" H 2750 6240 50  0000 C CNN
F 2 "" H 2750 6100 50  0001 C CNN
F 3 "" H 2750 6100 50  0001 C CNN
	1    2750 6100
	1    0    0    -1  
$EndComp
$Comp
L power:+9V #PWR01
U 1 1
P 1000 5350
F 0 "#PWR01" H 1000 5200 50  0001 C CNN
F 1 "+9V" H 1000 5490 50  0000 C CNN
F 2 "" H 1000 5350 50  0001 C CNN
F 3 "" H 1000 5350 50  0001 C CNN
	1    1000 5350
	1    0    0    -1  
$EndComp
Wire Wire Line
	3700 1950 4125 1950
$Comp
L power:+9V #PWR011
U 1 1
P 4125 1950
F 0 "#PWR011" H 4125 1800 50  0001 C CNN
F 1 "+9V" H 4125 2090 50  0000 C CNN
F 2 "" H 4125 1950 50  0001 C CNN
F 3 "" H 4125 1950 50  0001 C CNN
	1    4125 1950
	1    0    0    -1  
$EndComp
Connection ~ 4125 1950
Wire Wire Line
	4125 1950 4550 1950
$Comp
L power:+9V #PWR08
U 1 1
P 3000 1600
F 0 "#PWR08" H 3000 1450 50  0001 C CNN
F 1 "+9V" H 3000 1740 50  0000 C CNN
F 2 "" H 3000 1600 50  0001 C CNN
F 3 "" H 3000 1600 50  0001 C CNN
	1    3000 1600
	1    0    0    -1  
$EndComp
$Comp
L Device:C C15
U 1 1
P 8000 5850
F 0 "C15" H 8025 5950 50  0000 L CNN
F 1 "0.1uF" H 8025 5750 50  0000 L CNN
F 2 "Synth:C_1206" H 8038 5700 50  0001 C CNN
F 3 "~" H 8000 5850 50  0001 C CNN
	1    8000 5850
	1    0    0    -1  
$EndComp
$Comp
L Device:C C14
U 1 1
P 8000 5400
F 0 "C14" H 8025 5500 50  0000 L CNN
F 1 "0.1uF" H 8025 5300 50  0000 L CNN
F 2 "Synth:C_1206" H 8038 5250 50  0001 C CNN
F 3 "~" H 8000 5400 50  0001 C CNN
	1    8000 5400
	1    0    0    -1  
$EndComp
$Comp
L Device:C C12
U 1 1
P 7000 5400
F 0 "C12" H 7025 5500 50  0000 L CNN
F 1 "2.2uF" H 7025 5300 50  0000 L CNN
F 2 "Synth:C_1206" H 7038 5250 50  0001 C CNN
F 3 "~" H 7000 5400 50  0001 C CNN
	1    7000 5400
	1    0    0    -1  
$EndComp
$Comp
L Device:C C13
U 1 1
P 7000 5850
F 0 "C13" H 7025 5950 50  0000 L CNN
F 1 "2.2uF" H 7025 5750 50  0000 L CNN
F 2 "Synth:C_1206" H 7038 5700 50  0001 C CNN
F 3 "~" H 7000 5850 50  0001 C CNN
	1    7000 5850
	1    0    0    -1  
$EndComp
Wire Wire Line
	7500 5500 7500 5625
Wire Wire Line
	7800 6050 8000 6050
Wire Wire Line
	8000 6050 8000 6000
Wire Wire Line
	7200 6050 7000 6050
Wire Wire Line
	7000 6050 7000 6000
Wire Wire Line
	7000 5550 7000 5625
Wire Wire Line
	7000 5250 7000 5200
Wire Wire Line
	7000 5200 7200 5200
Wire Wire Line
	7800 5200 8000 5200
Wire Wire Line
	8000 5200 8000 5250
Wire Wire Line
	8000 5550 8000 5625
Wire Wire Line
	7000 5625 7500 5625
Connection ~ 7000 5625
Wire Wire Line
	7000 5625 7000 5700
Connection ~ 7500 5625
Wire Wire Line
	7500 5625 7500 5750
Wire Wire Line
	7500 5625 8000 5625
Connection ~ 8000 5625
Wire Wire Line
	8000 5625 8000 5700
$Comp
L power:+9V #PWR028
U 1 1
P 8000 5200
F 0 "#PWR028" H 8000 5050 50  0001 C CNN
F 1 "+9V" H 8000 5340 50  0000 C CNN
F 2 "" H 8000 5200 50  0001 C CNN
F 3 "" H 8000 5200 50  0001 C CNN
	1    8000 5200
	1    0    0    -1  
$EndComp
Connection ~ 8000 5200
$Comp
L power:-9V #PWR029
U 1 1
P 8000 6050
F 0 "#PWR029" H 8000 5925 50  0001 C CNN
F 1 "-9V" H 8000 6200 50  0000 C CNN
F 2 "" H 8000 6050 50  0001 C CNN
F 3 "" H 8000 6050 50  0001 C CNN
	1    8000 6050
	-1   0    0    1   
$EndComp
Connection ~ 8000 6050
$Comp
L power:+12V #PWR026
U 1 1
P 7000 5200
F 0 "#PWR026" H 7000 5050 50  0001 C CNN
F 1 "+12V" H 7000 5340 50  0000 C CNN
F 2 "" H 7000 5200 50  0001 C CNN
F 3 "" H 7000 5200 50  0001 C CNN
	1    7000 5200
	1    0    0    -1  
$EndComp
Connection ~ 7000 5200
$Comp
L power:-12V #PWR027
U 1 1
P 7000 6050
F 0 "#PWR027" H 7000 6150 50  0001 C CNN
F 1 "-12V" H 7000 6200 50  0000 C CNN
F 2 "" H 7000 6050 50  0001 C CNN
F 3 "" H 7000 6050 50  0001 C CNN
	1    7000 6050
	-1   0    0    1   
$EndComp
Connection ~ 7000 6050
$Comp
L power:GND #PWR025
U 1 1
P 6750 5675
F 0 "#PWR025" H 6750 5425 50  0001 C CNN
F 1 "GND" H 6750 5525 50  0000 C CNN
F 2 "" H 6750 5675 50  0001 C CNN
F 3 "" H 6750 5675 50  0001 C CNN
	1    6750 5675
	1    0    0    -1  
$EndComp
Wire Wire Line
	6750 5675 6750 5625
Wire Wire Line
	6750 5625 7000 5625
$Comp
L Regulator_Linear:L78L09_SOT89 U2
U 1 1
P 7500 5200
F 0 "U2" H 7350 5325 50  0000 C CNN
F 1 "L78L09_SOT89" H 7275 5400 50  0000 L CNN
F 2 "Package_TO_SOT_SMD:SOT-89-3" H 7500 5400 50  0001 C CIN
F 3 "http://www.st.com/content/ccc/resource/technical/document/datasheet/15/55/e5/aa/23/5b/43/fd/CD00000446.pdf/files/CD00000446.pdf/jcr:content/translations/en.CD00000446.pdf" H 7500 5150 50  0001 C CNN
	1    7500 5200
	1    0    0    -1  
$EndComp
$Comp
L Regulator_Linear:L79L05_SOT89 U3
U 1 1
P 7500 6050
F 0 "U3" H 7350 5925 50  0000 C CNN
F 1 "L79L09_SOT89" H 7300 5850 50  0000 L CNN
F 2 "Package_TO_SOT_SMD:SOT-89-3" H 7500 5850 50  0001 C CIN
F 3 "http://www.farnell.com/datasheets/1827870.pdf" H 7500 6050 50  0001 C CNN
	1    7500 6050
	1    0    0    -1  
$EndComp
$EndSCHEMATC
